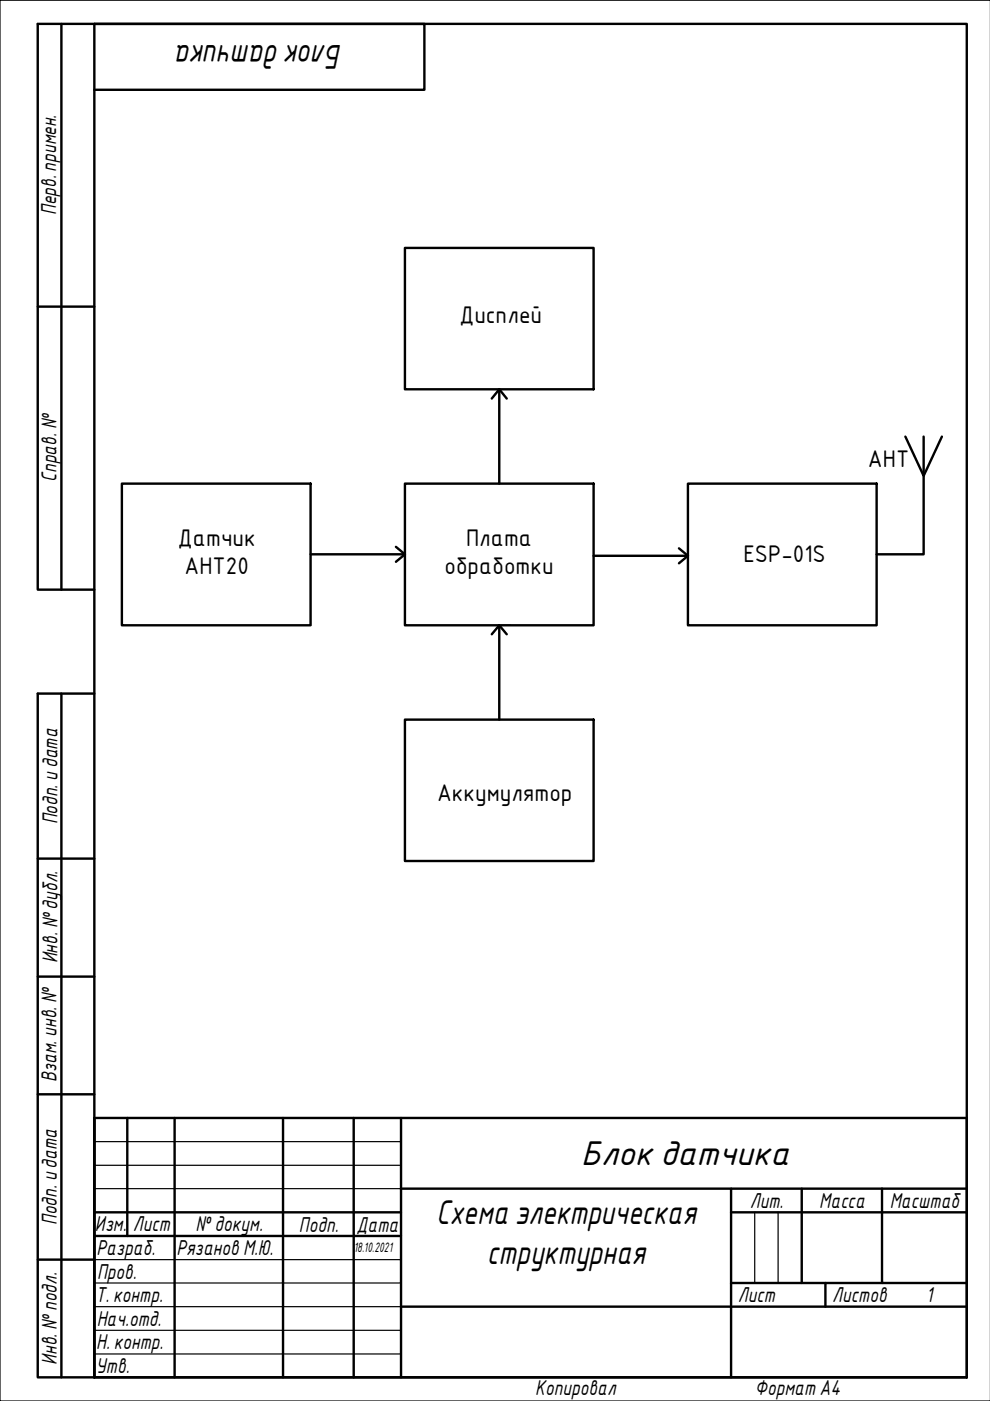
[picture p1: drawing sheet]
<svg xmlns="http://www.w3.org/2000/svg" width="210mm" height="297mm" viewBox="0 0 210 297" stroke-linecap="round" stroke-linejoin="round" font-family="sans-serif">
<g fill="none" stroke="#000" stroke-width=".51">
<path d="M20 237h185v55h-185zM27 237v25.1M37 237v55M60 237v55M75 237v55M85 237v55M20 257h65M85 252h120M155 257h50M155 252v40M170 252v20M187 252v20"/>
<path d="M20 262.1h65M85 277h120M155 272h50M175 272v5"/>
</g>
<path d="M20 242h65M20 247.1h65M20 252h65M160 257v15M165 257v15M20 267.1h65M20 272h65M20 277h65M20 282.1h65M20 287.1h65" fill="none" stroke="#000" stroke-width=".25"/>
<path d="M210 0h-210v297h210" fill="none" stroke="#000" stroke-width=".25"/>
<path d="M20 5.1h185v286.9h-185z" fill="none" stroke="#000" stroke-width=".51"/>
<g fill="none" stroke="#000" stroke-width=".51">
<path d="M13 5.1v119.9M20 19h70v-13.9h-82v119.9h12M85.9 52.6h40v29.9h-40zM8 65h12M104.3 84.5l1.6-2 1.5 2M105.9 82.5v20M192 92.6l3.8 8.3 3.9-8.3M195.8 92.6v24.9h-9.9M25.8 102.5h40v30.1h-40zM65.8 117.5h20.1M83.9 115.9l2 1.6-2 1.6M85.9 102.5h40v30.1h-40z"/>
<path d="M125.9 117.8h20M144 116.3l1.9 1.5-1.9 1.6M145.9 102.5h40v30.1h-40zM104.3 134.5l1.6-1.9 1.5 1.9M105.9 132.6v20M13 147.1v144.9M20 147.1h-12v144.9h12M85.9 152.6h40v29.9h-40zM8 182h12M8 207.1h12M8 232h12M8 267.1h12"/>
</g>
<!-- layer: 0 -->
<path d="M105.9 132.6h2.5" fill="none" stroke="#000" stroke-width=".21"/>
<g font-size="7">
<text x="72.6" y="9.5" transform="rotate(180 72.6 9.5)">Блокдатчика</text>
<text x="123.3" y="247">Блок датчика</text>
<text x="92.5" y="259.6">Схема электрическая</text>
<text x="103.3" y="268">структурная</text>
</g>
<g font-size="4.9">
<text x="97.4" y="68.4">Дкуснзл</text>
<text x="184" y="99.1">АПФ</text>
<text x="37.7" y="115.7">Двтчкм</text>
<text x="98.8" y="115.7">Снвтв</text>
<text x="157.6" y="119.2">ESP-01S</text>
<text x="39.1" y="121.7">AHT20</text>
<text x="94.2" y="121.7">рбтвбртмк</text>
<text x="92.7" y="169.8">Аммхохнятрт</text>
</g>
<g font-size="4.4">
<text x="11.9" y="45.6" transform="rotate(-90 11.9 45.6)">Перв. примен.</text>
<text x="12" y="102.2" transform="rotate(-90 12 102.2)">Справ. №</text>
<text x="12.2" y="174.8" transform="rotate(-90 12.2 174.8)">Подп. идата</text>
<text x="12.2" y="204.3" transform="rotate(-90 12.2 204.3)">Инв. №дубл.</text>
<text x="12" y="229.5" transform="rotate(-90 12 229.5)">Азам. инв. №</text>
<text x="159" y="256.1">Лит.</text>
<text x="173.7" y="256.1">Масса</text>
<text x="188.7" y="256.1">Масштаб</text>
<text x="12.1" y="259.8" transform="rotate(-90 12.1 259.8)">Подп. идата</text>
<text x="20.1" y="261.1">Изм.</text>
<text x="28.2" y="261.1">Лист</text>
<text x="41.5" y="261">№докум.</text>
<text x="63.4" y="261.2">Подп.</text>
<text x="75.6" y="261.2">Дата</text>
<text x="20.4" y="266.1">Разраб.</text>
<text x="37.4" y="266.1">Рязанов М.Ю.</text>
<text x="20.6" y="271.1">Пров.</text>
<text x="20.3" y="276.1">Т. контр.</text>
<text x="20.5" y="281.1">Нач.отд.</text>
<text x="156.5" y="276.1">Лист</text>
<text x="176.5" y="276.1">Листов</text>
<text x="196.3" y="276">1</text>
<text x="20.4" y="286.1">Н. контр.</text>
<text x="12.1" y="289.4" transform="rotate(-90 12.1 289.4)">Инв. №подл.</text>
<text x="20.3" y="291.1">Утв.</text>
<text x="113.5" y="295.8">Копировал</text>
<text x="160" y="295.7">Формат A4</text>
</g>
<text font-size="2.8" x="75" y="265.5">18.10.2021</text>
</svg>
